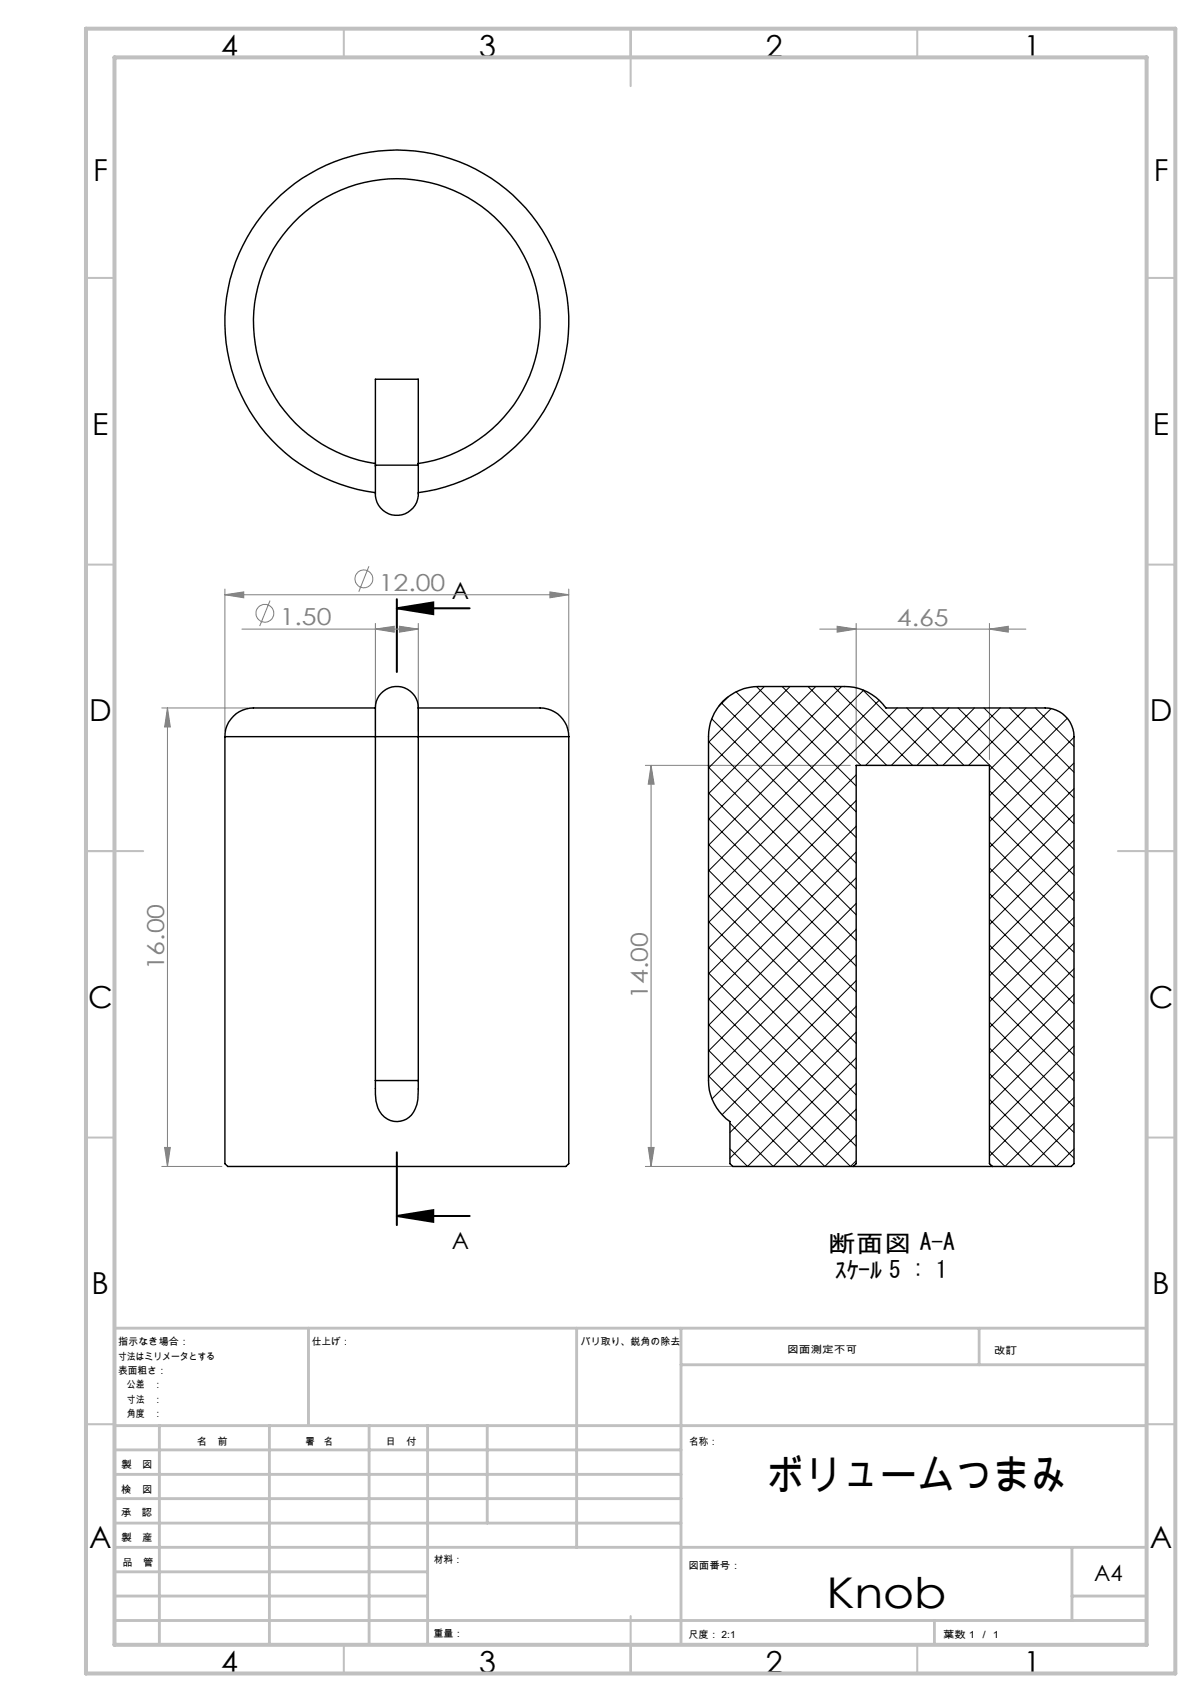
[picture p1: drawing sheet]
<svg xmlns="http://www.w3.org/2000/svg" width="210mm" height="297mm" viewBox="0 0 210 297" stroke-linecap="round" stroke-linejoin="round" font-family="sans-serif">
<g fill="none" stroke="#808080" stroke-width=".18">
<path d="M64.3 98.8l-1.7 4.5M39.2 103.8l3.3-.5v1zM39.2 102.8v24.8M39.2 103.8h60M42.2 109.8h30.8M47.1 104.8l-1.8 4.5M65.5 109.8l3.3-.5v1zM65.5 108.8v18.8M69.7 109.3l3.3 .5-3.3 .5zM73 108.8v18.8M95.9 103.3l3.3 .5-3.3 .5zM99.2 102.8v24.8"/>
<path d="M143 109.8h35.9M146 109.3l3.3 .5-3.3 .5zM149.3 108.8v23.7M172.6 109.8l3.3-.5v1zM172.6 108.8v23.7M28.2 123.5h15M29.2 123.5v80M29.2 123.5l.5 3.4h-1zM112.6 133.6h35.7M113.6 133.6l.5 3.2h-1zM113.6 133.6v69.9M28.2 203.5h10.5"/>
<path d="M28.7 200.2h1l-.5 3.3zM112.6 203.5h35.2M113.1 200.2h1l-.5 3.3z"/>
<circle cx="46.2" cy="107" r="1.55"/>
<circle cx="63.5" cy="101" r="1.55"/>
</g>
<path d="M69.2 106.1l6.4-1v2.1zM69.2 106.1h12.7M69.2 104.6v12.7M69.2 212.2l6.4-1v2zM69.2 201.1v12.7M69.2 212.2h12.7" fill="none" stroke="#000" stroke-width=".35"/>
<g fill="none" stroke="#c0c0c0" stroke-width=".35">
<path d="M60 5v5M110 5v10M160 5v5M15 48.5h5M200 48.5h5M15 98.5h5M200 98.5h5M15 148.5h10M195 148.5h10M15 198.5h5M200 198.5h5M15 248.5h5"/>
<path d="M200 248.5h5M60 287v5M110 282v10M160 287v5"/>
</g>
<g fill="none" stroke="#c0c0c0" stroke-width=".5">
<path d="M53.8 231.8v17M100.6 231.8v38.2M118.8 231.8v55.2M118.8 238.2h81.2M170.8 231.8v6.4M200 231.8h-180v55.2M20 248.8h180M20 257.3h98.8M20 253h98.8M27.8 248.8v38.2M47 248.8v38.2M64.4 248.8v38.2"/>
<path d="M74.6 248.8v38.2M85 248.8v17M20 265.8h98.8M20 261.5h98.8M20 278.5h54.6M20 274.3h54.6M20 270h180M187 278.5h13M187 270v12.8M20 282.8h180M163 282.8v4.2"/>
</g>
<path d="M15 5h190v287h-190zM20 10h180v277h-180z" fill="none" stroke="#c0c0c0" stroke-width=".7"/>
<path d="M69.2 106.1l6.4-1v2.1zM69.2 212.2l6.4-1v2z" fill="#000"/>
<g fill="#808080">
<path d="M39.2 103.8l3.3-.5v1zM95.9 103.3l3.3 .5-3.3 .5zM65.5 109.8l3.3-.5v1zM69.7 109.3l3.3 .5-3.3 .5zM146 109.3l3.3 .5-3.3 .5zM172.6 109.8l3.3-.5v1z"/>
<path d="M28.7 200.2h1l-.5 3.3zM29.2 123.5l.5 3.4h-1z"/>
<path d="M113.6 133.6l.5 3.2h-1zM113.1 200.2h1l-.5 3.3z"/>
</g>
<g fill="none" stroke="#000" stroke-width=".25">
<path d="M65.5 66.2h7.5v19.3a3.8 3.8 0 0 1-3.8 4.4 3.8 3.8 0 0 1-3.7-4.5zM65.5 81.2h7.5M65.5 80.9a25 25 0 0 1-17.3-38.3 25 25 0 0 1 42 0 25 25 0 0 1-17.2 38.3M65.5 86a30 30 0 0 1-21.6-45.9 30 30 0 0 1 50.7 0 30 30 0 0 1-21.6 45.9M39.2 128.5v74.6l.5 .4h59l.5-.4v-74.6M39.2 128.5h26.3M65.5 123.5v5M65.5 123.5h-20a5.5 5.5 0 0 0-6.1 3.7l-.2 1.3M65.5 123.5a3.7 3.7 0 0 1 3.7-3.7 3.7 3.7 0 0 1 3.8 3.7M65.5 128.5h7.5M65.5 128.5v60.1M73 123.5v5"/>
<path d="M73 123.5h19.9a5.4 5.4 0 0 1 6.3 4.4v.6M73 128.5h26.2M73 128.5v60.1M65.5 188.6v1.2a6.3 6.3 0 0 0 1.5 5.1 3.5 3.5 0 0 0 5.7-2.1l.2-1 .1-3.2M65.5 188.6h7.5M148.8 203.5h-21l-.5-.4v-7.4a8.8 8.8 0 0 1-3.7-7.1v-60.1a8.7 8.7 0 0 1 8.7-8.7h15a8.8 8.8 0 0 1 7.2 3.7h27.8a5.1 5.1 0 0 1 5 5v74.6l-.5 .4h-13.7M148.8 203.5h24.3M148.8 203.5l.5-.4v-69.5h23.3v69.5l.5 .4"/>
</g>
<g fill="none" stroke="#000" stroke-width=".18">
<path d="M131.9 119.8l17.4 17.4M133.3 119.8l-9.7 9.7M136.4 119.8l13.8 13.8M137.8 119.8l-14.2 14.2M140.9 119.8l13.8 13.8M142.3 119.8l-18.7 18.7M145.4 119.8l13.8 13.8M146.8 119.8l-23.2 23.2M123.6 138.4l25.7 25.7M123.6 133.9l25.7 25.7M123.6 129.4l25.7 25.7M124.1 125.4l25.2 25.2"/>
<path d="M125.8 122.7l23.5 23.5M127.1 121.6l-1.8 1.7M128.4 120.7l20.9 21M149.3 135.2l-25.7 25.8M149.3 139.7l-25.7 25.7M150.5 120.4l13.2 13.2M150.6 120.4l-27 27.1M153.4 122.2l-29.8 29.8M156.5 123.5l-32.9 33M158.2 123.5l9.9 10.1M161 123.5l-10 10.1M162.6 123.5l24.7 24.7"/>
<path d="M165.5 123.5l-10 10.1M167.1 123.5l20.2 20.3M170 123.5l-10.1 10.1M171.6 123.5l15.7 15.7M172.6 138l14.7 14.7M174.4 123.5l-9.9 10.1M176.1 123.5l11.2 11.3M179 123.5l-10.1 10.1M180.6 123.5l6.7 6.8M183.3 123.6l-10.7 10.8M186.2 125.3l-13.6 13.6M187.3 128.7l-14.7 14.7"/>
<path d="M187.3 133.1l-14.7 14.8M187.3 137.6l-14.7 14.8M123.6 156.3l25.7 25.8M123.6 151.8l25.7 25.8M123.6 147.4l25.7 25.7M123.6 142.8l25.7 25.8M149.3 144.2l-25.7 25.7M149.3 148.7l-25.7 25.7M149.3 153.2l-25.7 25.7M149.3 157.7l-25.7 25.7M172.6 155.9l14.7 14.8M172.6 151.4l14.7 14.8"/>
<path d="M172.6 147l14.7 14.7M172.6 142.4l14.7 14.8M187.3 142.1l-14.7 14.8M187.3 146.6l-14.7 14.8M187.3 151.1l-14.7 14.7M187.3 155.6l-14.7 14.7M123.6 178.8l24.7 24.7 1-.9M123.6 174.3l25.7 25.7M123.6 169.8l25.7 25.7M123.6 165.3l25.7 25.8M123.6 160.8l25.7 25.8M149.3 162.2l-25.7 25.7"/>
<path d="M149.3 166.6l-25.1 25.2M149.3 171.1l-23.4 23.4M149.3 175.6l-22 22M172.6 178.4l14.7 14.7M172.6 173.9l14.7 14.7M172.6 169.4l14.7 14.7M172.6 164.9l14.7 14.8M172.6 160.4l14.7 14.8M187.3 160.1l-14.7 14.7M187.3 164.6l-14.7 14.7M187.3 169l-14.7 14.8M187.3 173.5l-14.7 14.8"/>
<path d="M187.3 178l-14.7 14.8M123.6 187.7l15.7 15.8 10-9.9M123.6 183.3l20.3 20.2 5.4-5.4M149.3 180.1l-22 22M149.3 184.6l-18.9 18.9-3.1-3M149.3 189.1l-14.4 14.4-7.6-7.5M172.6 191.8l11.7 11.7 3-3M172.6 187.4l14.7 14.7M172.6 182.9l14.7 14.7M187.3 182.5l-14.7 14.8M187.3 187l-14.7 14.8M187.3 191.5l-12 12-2.7-2.7"/>
<path d="M187.3 196l-7.5 7.5-7.2-7.1"/>
</g>
<g font-size="7.4">
<text x="133.7" y="260.1">ボリュームつまみ</text>
<text x="144.1" y="280.5">Knob</text>
</g>
<g font-size="5.3">
<text x="38.5" y="9.9">4</text>
<text x="83.5" y="9.9">3</text>
<text x="133.6" y="9.9">2</text>
<text x="178.6" y="9.9">1</text>
<text x="16.2" y="31.7">F</text>
<text x="201.2" y="31.7">F</text>
<text x="16.1" y="75.9">E</text>
<text x="201.1" y="75.9">E</text>
<text x="15.5" y="125.9">D</text>
<text x="200.5" y="125.9">D</text>
<text x="15.4" y="175.9">C</text>
<text x="200.4" y="175.9">C</text>
<text x="16" y="225.9">B</text>
<text x="201" y="225.9">B</text>
<text x="15.5" y="270.2">A</text>
<text x="200.5" y="270.2">A</text>
<text x="38.5" y="291.9">4</text>
<text x="83.5" y="291.9">3</text>
<text x="133.6" y="291.9">2</text>
<text x="178.6" y="291.9">1</text>
</g>
<g font-size="4.1" fill="#808080">
<text x="66" y="103.1">12.00</text>
<text x="48.8" y="109.1">1.50</text>
<text x="156.4" y="109.2">4.65</text>
<text x="28.7" y="169.3" transform="rotate(-90 28.7 169.3)">16.00</text>
<text x="113" y="174.3" transform="rotate(-90 113 174.3)">14.00</text>
</g>
<g font-size="4.1">
<text x="78.8" y="104.4">A</text>
<text x="78.8" y="218">A</text>
<text x="144.4" y="218.5">断面図 A-A</text>
<text x="145.6" y="223">ｽｹｰﾙ 5 : 1</text>
</g>
<text font-size="3.9" x="190.9" y="275.8">A4</text>
<g font-size="1.7">
<text x="20.6" y="234.8">指示なき場合：</text>
<text x="20.6" y="237.3">寸法はミリメータとする</text>
<text x="20.6" y="239.8">表面粗さ：</text>
<text x="54.4" y="234.8">仕上げ：</text>
<text x="101.3" y="234.7">バリ取り、鋭角の除去</text>
<text x="137.3" y="236.2">図面測定不可</text>
<text x="173.3" y="236.4">改訂</text>
<text x="20.6" y="242.3">公差　：</text>
<text x="20.6" y="244.8">寸法　：</text>
<text x="20.6" y="247.3">角度　：</text>
<text x="21.2" y="256.2">製　図</text>
<text x="34.3" y="252.2">名　前</text>
<text x="50" y="252.1">署　名</text>
<text x="67.2" y="252.1">日　付</text>
<text x="120.2" y="252.1">名称：</text>
<text x="21.2" y="260.5">検　図</text>
<text x="21.1" y="264.6">承　認</text>
<text x="21.2" y="268.9">製　産</text>
<text x="21.3" y="273.3">品　管</text>
<text x="75.6" y="272.7">材料：</text>
<text x="120.1" y="273.8">図面番号：</text>
<text x="75.6" y="285.7">重量：</text>
<text x="120.1" y="285.8">尺度： 2:1</text>
<text x="164.5" y="285.8">葉数 1 ／ 1</text>
</g>
</svg>
